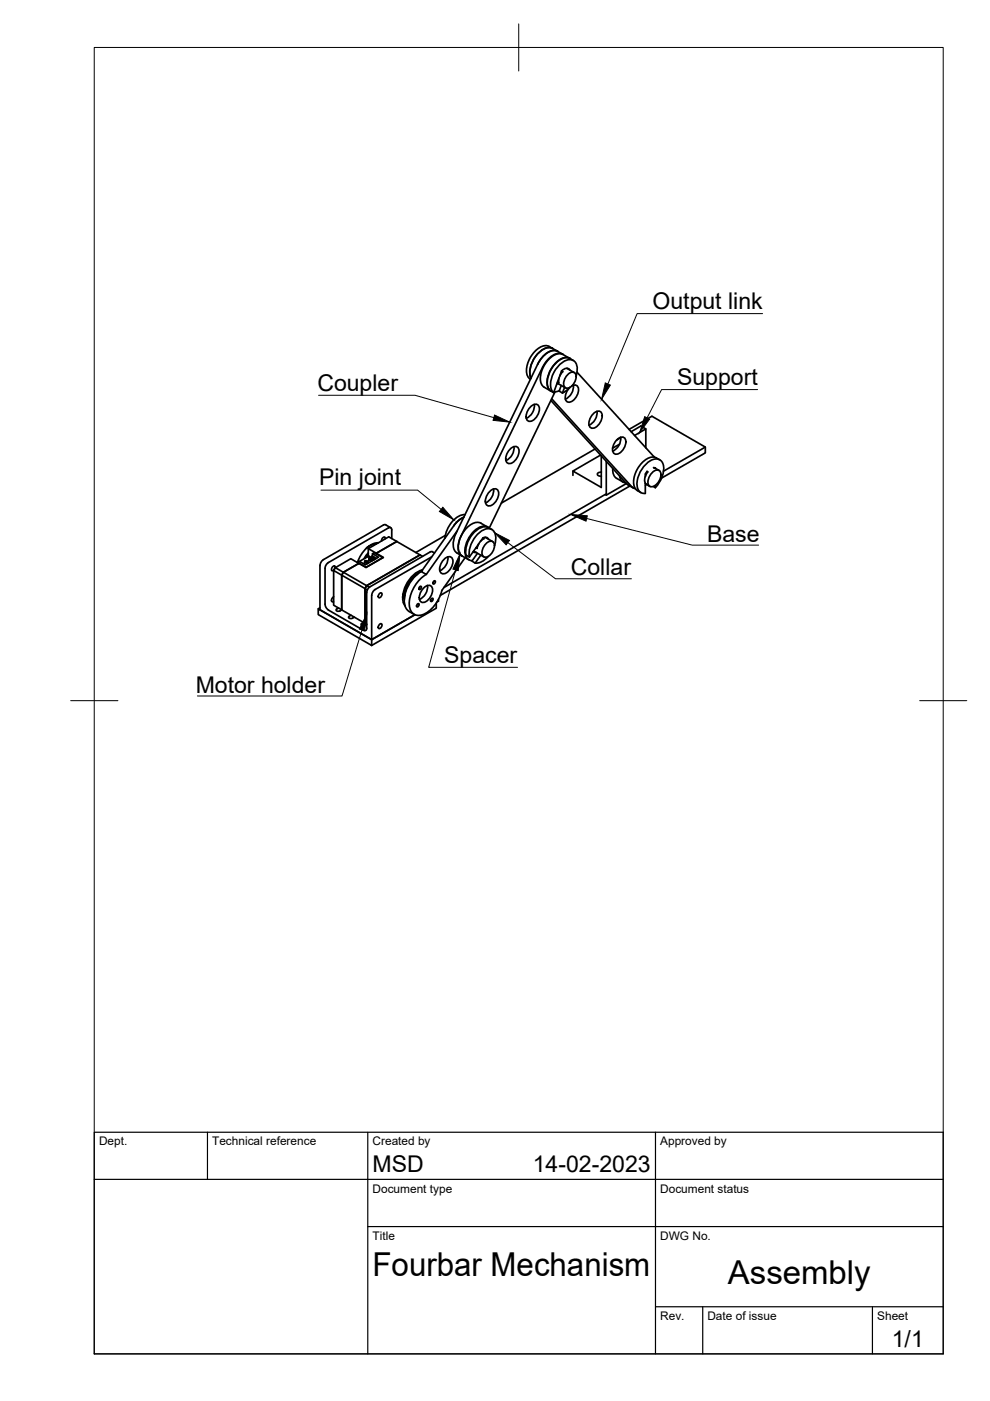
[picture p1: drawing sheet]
<svg xmlns="http://www.w3.org/2000/svg" width="210mm" height="297mm" viewBox="0 0 210 297" stroke-linecap="round" stroke-linejoin="round" font-family="sans-serif">
<!-- layer: Visible -->
<g fill="none" stroke="#000" stroke-width=".36">
<path d="M114 77.3l-17.3 35.8M115 77.9l-17.3 35.8a3.8 3.8 0 0 0-.1 3.9l.4 .3M117.2 73.9a2.74 2.74 0 0 0-3.1 1.1 5.3 5.3 0 0 0-1.5 5.2M118.2 74.5a2.97 2.97 0 0 0-3.3 1.3l-.9 1.4M119.1 78.7l.2 .1M119.1 78.7l-.4 1.1M119.3 75.1l-2.8-1.6a2.72 2.72 0 0 0-3.1 1 5.4 5.4 0 0 0-1.6 5.2l.7 .7M119.3 78.8a2.76 2.76 0 0 0-.8 2.3M119.4 75.1a2.9 2.9 0 0 0-3.4 1.3l-1 1.5M119.4 75.2l1.4 .8M119.4 75.2a2.72 2.72 0 0 0-3.1 1 5.4 5.4 0 0 0-1.5 5.2 3.8 3.8 0 0 0 2 1.5h.1M120.2 78.1l1.6 .9"/>
<path d="M120.5 79.3a.95 .95 0 0 1 1.3-.3 .95 .95 0 0 1 .3 1.3l-.3 .8a1.53 1.53 0 0 1-2 1 2.24 2.24 0 0 1 .7-2.8zM120.8 78.5a.88 .88 0 0 0-1.3-.2l-.4 .4M120.9 76l.7 .4M120.9 76a2.99 2.99 0 0 0-3.4 1.4 4.9 4.9 0 0 0-1.1 5.1l1 .8M121 76.1a2.7 2.7 0 0 0-3.4 1.1 5 5 0 0 0-1.3 5.2l.3 .4M122.1 79.8a2.77 2.77 0 0 0-.5-3.4 2.83 2.83 0 0 0-3.2 1.2 5 5 0 0 0-1.3 5.3l.3 .4M122.3 78.9l16.3 17.9M108.3 95.1a1 1 0 0 1 1.3-.4 1 1 0 0 1 .4 1.4l-.4 1a1.63 1.63 0 0 1-2.1 1 2.4 2.4 0 0 1 .8-3zM109 94.7a2.92 2.92 0 0 1-1.7 2.9M112.5 80.4h.1M112.6 86.2a1 1 0 0 1 1.4-.4 1 1 0 0 1 .3 1.4l-.3 .9a1.63 1.63 0 0 1-2.2 1 2.4 2.4 0 0 1 .8-2.9zM113.3 85.7a2.92 2.92 0 0 1-1.7 3"/>
<path d="M116.8 84.9l16.1 17.7 1.4 .9M117 84.5l17 18.7 .7 .4M117.7 83.1l-14 28.9M118.1 81.2l1.8 1M118.2 81l.3 .1M118.4 81.3l-.3 .1M118.5 80.1l-1.1 3.2M118.6 82.8l-1.1 .3M119 81.7l-.4 1.2 .7 .4M119.7 82.1l-.4 1.2M120.8 82.2l-1.5 1.1M121.2 81.8a.91 .91 0 0 1 1.2 0 .91 .91 0 0 1 .2 1.1l-.2 .9a2 2 0 0 1-2.1 1.4 1.9 1.9 0 0 1 .2-2.7l.4-.4"/>
<path d="M121.5 99.9v.9M121.6 81.7a2.92 2.92 0 0 1-1.7 2.9M125.9 87.6a1 1 0 0 1 1.4-.3 1 1 0 0 1 .3 1.3l-.3 1a1.63 1.63 0 0 1-2.2 1 2.4 2.4 0 0 1 .8-3zM126.2 95.2l-19.9 11.5M126.6 87.2a2.92 2.92 0 0 1-1.7 2.9M127.3 96.5l-5.8 3.4 6 3.4v-6.6M128.5 97.8v7.2l-.1-.1M129.9 99.3a2.23 2.23 0 0 0 .8 2.1M130.9 93.1a1 1 0 0 1 1.4-.3 1 1 0 0 1 .3 1.3l-.3 1a1.63 1.63 0 0 1-2.2 1 2.4 2.4 0 0 1 .8-3zM131.4 94.2l-1.5 .8M131.6 92.7a2.92 2.92 0 0 1-1.7 2.9M131.6 92.8l-.9 .5"/>
<path d="M133.4 91l4.8-2.7 11.3 6.5v1.2l-9.2 5.4M133.8 91.5l2.1-1.2 1 .6v4.1M136.9 90.9l-2.4 1.4M137.2 100l.2 .1M137.2 99.9l-.4 .6v.5M138.6 99.1l.4 .2M138.6 99.2l.1 .1M138.6 96.8l.1 .1M138.8 99.2l.9 .5M138.8 99.2l.1 .1M138.9 99.3h.1M139.9 97.5a2.3 2.3 0 0 0-3.3 .2 5.7 5.7 0 0 0-2.1 5.6l.7 .7"/>
<path d="M149.5 94.8l-8.8 5.1M69.6 119.3a1.57 1.57 0 0 0-.7 1.2M75.8 119.3l.4-.3 1.2 .7 2.8-1.6-1.2-.7 .3-.2 1.9 1-3.6 2.1M75.8 119.2l1.8 1.1M75.8 119.3h.1M77.3 119v.2l.6 .3M77.4 119.3l-.4 .2M78 118l-1.8 1M78.1 117.2l-.9 1.3M78.1 117.8l-.1 .2 .6 .4M78.1 117.8l-.2 .2M78.1 117.4l-.7 .9"/>
<path d="M78.2 118.6h.1M78.2 118.5v.2l.5 .3M78.3 119.3l-.7-.5-.3 .2 .8 .4M78.3 118.8l-.4 .2M78.4 115.7l-.6 .4M78.8 118.3l-.7-.5v-1.5l3.2 1.9-3.7 2.1-1.5-.8-3.3 1.8-.3 .6-1.8-.9v7.3l1.8 1M78.9 117.9l-.1 .6M78.9 118.4l.4 .3M78.9 118.2l-.3 .2M79 117.4v.7l.8 .3M79 117.8v.2M79 118.2v.3"/>
<path d="M79.1 118.2h-.1l.5 .3M79.2 118.8l-.8-.5-.2 .2 .8 .4M79.4 118.2h-.1M79.7 115.4l-1.2 .3-.9 .6M80.2 115.1a5.1 5.1 0 0 0-4.2 3.6l-.2 .6M81.2 118.2v.1M81.3 111.3l-12.7 7.4M81.3 111.3h.5l1 .6M81.7 114.2v-.2a.53 .53 0 0 0-.7 .1 .53 .53 0 0 0-.1 .6M82.3 111.9l-12.7 7.4M82.3 111.9l.3-.1 .4 .3 .1 2.1M84.1 114.8l5 2.9-11.4 6.5-.3 .6"/>
<path d="M84.1 114.8l-4.3 2.5v.2M84.1 114.8l-1.7-1-4.3 2.5M89.6 118l-.5-.3-11.4 6.5-.3 .6v7.4M91.5 118.1l-12 6.9a1.65 1.65 0 0 0-.7 1.2v9.4l9.2-5.3-9.2 5.3-11-6.3 .1-9.4a1.57 1.57 0 0 1 .7-1.2M92.1 117.2l-.5-.3-.4 .1-12.7 7.4M94.3 118.5a1 1 0 0 1 1.3-.4 1 1 0 0 1 .4 1.4l-.4 .9a1.63 1.63 0 0 1-2.1 1.1 2.4 2.4 0 0 1 .8-3zM94.4 113.5l-6.2 3.6M94.9 118.1a2.92 2.92 0 0 1-1.7 2.9M96.7 113.1a3.8 3.8 0 0 0-.2 3.8l.4 .4M96.9 117.3l1.1 .6M98 117.9l1.4 .8M98.3 109.7l-.7 .4-1.1 1-7.2 10.1 1.1 .6 6.5-9.2"/>
<path d="M98.6 109.1a4.9 4.9 0 0 0-4 3.8l-.3 1.2M98.6 118.2l-4.9 7a6.9 6.9 0 0 1-4.8 5.3 2.02 2.02 0 0 1-2.1-2.2 7.7 7.7 0 0 1 3.6-6.5M98.8 117.7l.7 .4M100.3 117l.7 .1M100.4 116.8l2.2 1.3M100.9 116.1l.3 .2M101.2 117.3l-1.1 1.7 .7 .4M101.5 115.3l-2 2.8M101.9 117.7l-1.1 1.7M102.4 114.1l.2 .1a2.81 2.81 0 0 0-1.4 2.1M102.9 113.9l1.6 .9M103.2 115.2a.95 .95 0 0 1 1.2-.4 .95 .95 0 0 1 .4 1.3l-.3 .9a1.53 1.53 0 0 1-2.1 1 2.24 2.24 0 0 1 .8-2.8z"/>
<path d="M103.4 111.8l-1.4-.9a2.72 2.72 0 0 0-3.1 1.1 5.4 5.4 0 0 0-1.5 5.2l.6 .7M103.5 118l-.5 .5a3.1 3.1 0 0 1-2.2 .9M103.5 111.8a2.47 2.47 0 0 0-3 .8 5.8 5.8 0 0 0-1.8 5.2 1.46 1.46 0 0 0 1.4 1.1M103.6 114.3a.8 .8 0 0 0-1.2-.3l-.5 .8M103.6 111.9l.7 .4M103.6 111.9a2.59 2.59 0 0 0-2.9 .8 5.9 5.9 0 0 0-1.9 5M103.9 104.1a1 1 0 0 1 1.4-.4 1 1 0 0 1 .4 1.4l-.4 .9a1.63 1.63 0 0 1-2.1 1.1 2.4 2.4 0 0 1 .7-3zM104.6 103.7a2.92 2.92 0 0 1-1.7 2.9M104.9 115.6a2.81 2.81 0 0 0-.7-3.4 3.5 3.5 0 0 0-3.8 2.2l-.3 .6a5 5 0 0 0-.6 3.1M127.5 100.1h-.3a.5 .5 0 0 0-.5 .5l.3 .3 .5 .1M128.4 104.8l-34.3 19.8M130.7 101.4l1.5 .8"/>
<path d="M131.4 100.9a1.62 1.62 0 0 0 1.3 1.5M132.8 102.5l-4.3 2.5M133.5 103l-40.2 23.2M135.2 104l.7 .4M136.8 102.4v2.2a1.68 1.68 0 0 1-1.7-2 5.7 5.7 0 0 1 3.9-5.3 1.69 1.69 0 0 1 1.7 2.1 6.3 6.3 0 0 1-1.7 4M136.8 102.5h.1M137.1 102.7l-.3 .2M137.3 100a1.96 1.96 0 0 0-.2 2.7l.7 .4M138.4 100.1a.99 .99 0 0 1 1.3-.4 .99 .99 0 0 1 .4 1.4l-.4 .9a1.59 1.59 0 0 1-2.1 1 2.34 2.34 0 0 1 .8-2.9zM138.9 102.9v.5l-.4-.3M67.5 129.1l11.3 6.5v1.2l-11.3-6.5zM67.8 128.9l-.3 .2"/>
<path d="M68.9 120.5v7.6a1.57 1.57 0 0 0 .7 1.2M70.8 126.5a.64 .64 0 0 0-.4 1.1h.3M71.1 120.4l-.4 .5M71.1 120.3l-.1-.3a.64 .64 0 0 0-.6 .3 .64 .64 0 0 0 0 .7l.4-.1M71.1 120.4h.1M72.8 121.3l-1.7-.9 3.3-1.9 1.7 1-3.3 1.8-.3 .6v7.4a.87 .87 0 0 1-1.2 .1l.1-.3 .4-.2M72.8 121.3l5.5 3.2M74 130.7l-.1 .2 .1 .2a.98 .98 0 0 0 1.1-.3M74.4 130.4l-.4 .3M77.1 132l-.5 .3 .1 .3a.98 .98 0 0 0 1-.2M77.4 124.8v7.4M77.4 124.8l-4.9-2.9v7.4l4.9 2.9"/>
<path d="M77.4 124.8l.5 .3M77.4 132.2l.3 .2M78.5 124.4a1.57 1.57 0 0 0-.7 1.2l-.1 7.6-.1 .5-.5-.1-7.5-4.3M80.4 132.5l.2-.2h.3a.64 .64 0 0 1-.7 .9zM80.4 125.9l.2-.2 .3 .1a.64 .64 0 0 1-.7 .9zM85.4 126.5l.2 .2M85.4 126.7l.3 .1M85.4 126.6l.3 .2M85.4 126.1l.4 .2-.4-.2M85.4 126l.3 .1M85.5 127.8h.1M85.6 127.8l.1 .1"/>
<path d="M85.6 126.7h.1M85.7 126.3v.4M85.7 126.1l.1 .2M85.7 126.8h.1M85.7 126.8v.4M85.8 126.3v.2M85.8 128.4h.1M86.7 129.7l1.1 .5M88.5 128.1l.2-.1 .2 .2-.2 .3-.2 .2-.2-.2zM88.6 121.7a6.2 6.2 0 0 0-2.8 4.4M88.9 124.5l.3-.2 .2 .2-.2 .3-.3 .2-.1-.2zM89.1 121.3a6 6 0 0 0-3.4 4.8"/>
<path d="M89.3 121.2a7.4 7.4 0 0 0-3.5 7.2l.6 .9 .3 .3M89.5 120.8h.1a6.3 6.3 0 0 0-4 7.2l.3 .4M89.9 124.6a1 1 0 0 1 1.4-.4 1 1 0 0 1 .4 1.4l-.4 .9a1.63 1.63 0 0 1-2.1 1 2.4 2.4 0 0 1 .7-2.9zM90.6 124.1a2.92 2.92 0 0 1-1.7 3M91.4 127l.3-.2 .1 .2-.1 .4-.3 .1-.1-.2zM91.9 123.3l.3-.2 .1 .2-.1 .4-.3 .1-.1-.2zM92.5 127.9v1.1l-13.7 7.8M93 127.1v.4l-.4 .1"/>
</g>
<!-- layer: BORDER -->
<path d="M20 10.1h180v276.9h-180zM110 5.1v10M15 148.6h10M195 148.6h10" fill="none" stroke="#000" stroke-width=".21"/>
<!-- layer: TITLEBLOCK -->
<path d="M20 240.1h180v46.9h-180zM20 250h180M44 240.1v9.9M78 240.1v46.9M139 240.1v46.9M78 260.1h122M139 277.1h61M149 277.1v9.9M185 277.1v9.9" fill="none" stroke="#000" stroke-width=".25"/>
<!-- layer: Leaders -->
<path d="M104.9 88l3.2 1.5-3.6-.4zM128.3 81.2l1.1 .4-1.8 3.1zM136.7 88.3l1 .6-2.1 2.8zM93.9 107.6l2.3 2.6-3-1.8zM104.9 113l3.1 1.6-.7 .9zM121 109.1l3.5 .3-.3 1.1zM77.8 130.2l-.5 3.5-1.1-.3zM97.5 117.4l-.3 3.6-1.2-.3z" fill="#000" stroke="#000" stroke-width=".21"/>
<path d="M161.7 66.5h-26.6l-6.2 14.9M67.5 83.8h20.5l16.7 4.7M160.6 82.6h-20.3l-3.1 6M68.1 103.9h20.4l5 4.1M107.7 115l10.1 7.7h16.1M124.4 109.9l22.4 5.7h14M76.8 133.5l-4.3 14.1h-30.7M96.6 120.8l-5.7 20.7h18.8" fill="none" stroke="#000" stroke-width=".21"/>
<g font-size="7">
<text x="79" y="270.6">Fourbar Mechanism</text>
<text x="154.3" y="272.3">Assembly</text>
</g>
<g font-size="4.9">
<text x="138.3" y="65.5">Output link</text>
<text x="67.3" y="82.8">Coupler</text>
<text x="143.6" y="81.6">Support</text>
<text x="67.7" y="102.9">Pin joint</text>
<text x="149.9" y="114.9">Base</text>
<text x="121" y="122">Collar</text>
<text x="94.2" y="140.5">Spacer</text>
<text x="41.5" y="146.8">Motor holder</text>
<text x="79" y="248.5">MSD</text>
<text x="113" y="248.5">14-02-2023</text>
<text x="189.1" y="285.7">1/1</text>
</g>
<g font-size="2.5">
<text x="21" y="242.9">Dept.</text>
<text x="45" y="242.9">Technical reference</text>
<text x="79" y="242.9">Created by</text>
<text x="140" y="242.9">Approved by</text>
<text x="79" y="252.8">Document type</text>
<text x="140" y="252.8">Document status</text>
<text x="79" y="262.9">Title</text>
<text x="140" y="262.9">DWG No.</text>
<text x="140" y="279.9">Rev.</text>
<text x="150" y="279.9">Date of issue</text>
<text x="186" y="279.9">Sheet</text>
</g>
</svg>
